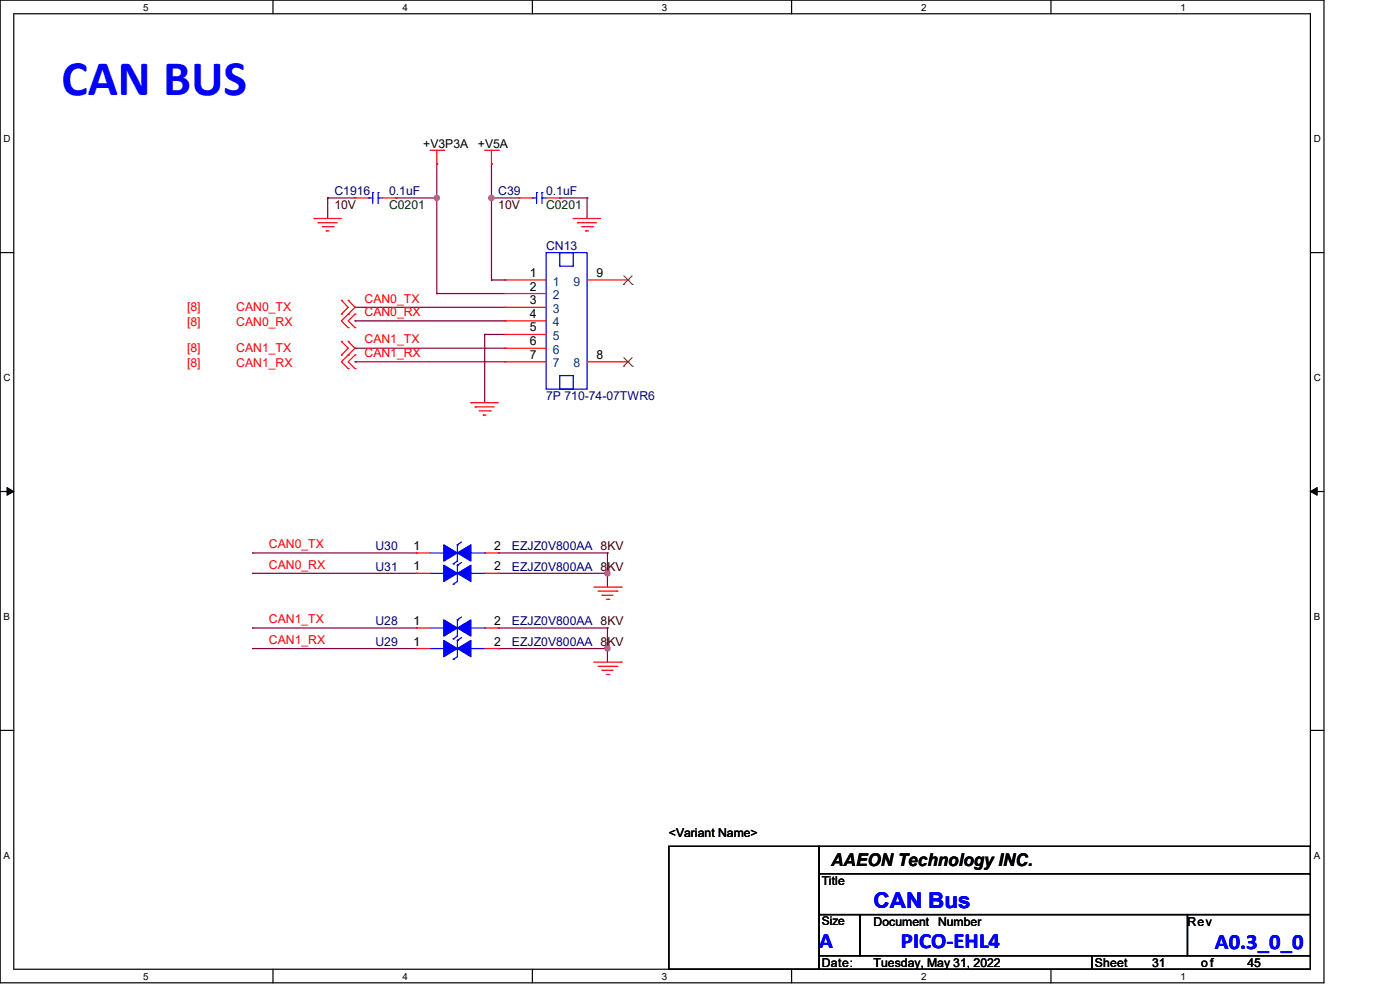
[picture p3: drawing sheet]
<svg xmlns="http://www.w3.org/2000/svg" width="297mm" height="210mm" viewBox="0 0 297 210" stroke-linecap="round" stroke-linejoin="round" font-family="sans-serif">
<path d="M0 0h280.9v208.5h-280.9zM2.9 2.9h275.1v202.7h-275.1z" fill="none" stroke="#000" stroke-width=".25"/>
<g fill="#fff">
<path d="M30.4 .3h1.1v2.4h-1.1z"/>
<path d="M30.4 205.9h1.1v2.3h-1.1z"/>
</g>
<path d="M57.9 0v2.9M57.9 205.6v2.9" fill="none" stroke="#000" stroke-width=".25"/>
<g fill="#fff">
<path d="M85.4 .3h1.1v2.4h-1.1z"/>
<path d="M85.4 205.9h1.1v2.3h-1.1z"/>
</g>
<path d="M112.9 0v2.9M112.9 205.6v2.9" fill="none" stroke="#000" stroke-width=".25"/>
<g fill="#fff">
<path d="M140.4 .3h1.2v2.4h-1.2z"/>
<path d="M140.4 205.9h1.2v2.3h-1.2z"/>
</g>
<path d="M167.9 0v2.9M167.9 205.6v2.9" fill="none" stroke="#000" stroke-width=".25"/>
<g fill="#fff">
<path d="M195.4 .3h1.2v2.4h-1.2z"/>
<path d="M195.4 205.9h1.2v2.3h-1.2z"/>
</g>
<path d="M223 0v2.9M223 205.6v2.9" fill="none" stroke="#000" stroke-width=".25"/>
<g fill="#fff">
<path d="M250.4 .3h1.2v2.4h-1.2z"/>
<path d="M250.4 205.9h1.2v2.3h-1.2z"/>
<path d="M.8 28.2h1.4v2.4h-1.4z"/>
<path d="M278.7 28.2h1.5v2.4h-1.5z"/>
<path d="M.8 78.9h1.4v2.3h-1.4z"/>
<path d="M278.7 78.9h1.5v2.3h-1.5z"/>
</g>
<path d="M0 53.6h2.9M278 53.6h2.9" fill="none" stroke="#000" stroke-width=".25"/>
<g fill="#fff">
<path d="M.8 129.6h1.3v2.3h-1.3z"/>
<path d="M278.7 129.6h1.4v2.3h-1.4z"/>
</g>
<path d="M0 104.3h2.9M278 104.3h2.9" fill="none" stroke="#000" stroke-width=".25"/>
<path d="M1.5 103.4l1.4 .9-1.4 .8zM278 104.3l1.4-.9v1.7z" fill="#000" stroke="#000" stroke-width=".21"/>
<g fill="#fff">
<path d="M.8 180.3h1.3v2.3h-1.3z"/>
<path d="M278.7 180.3h1.4v2.3h-1.4z"/>
</g>
<path d="M0 154.9h2.9M278 154.9h2.9M141.9 179.5h31.9v26.1h-31.9zM173.8 179.5h104.2v5.8h-104.2zM173.8 185.3h104.2v8.7h-104.2zM173.8 194h8.7v8.7h-8.7zM182.5 194h69.4v8.7h-69.4zM251.9 194h26.1v8.7h-26.1zM173.8 202.7h57.9v2.9h-57.9zM231.7 202.7h46.3v2.9h-46.3z" fill="none" stroke="#000" stroke-width=".25"/>
<g fill="none" stroke="#800040" stroke-width=".25">
<path d="M92.7 34.8h.1M92.7 34.8v27.5M104.3 34.8h.1M104.3 34.8v24.6M69.5 42h.1M69.5 42h5.8M69.5 42v4.4M84 42h.1M84 42h8.7M92.7 42h.1M104.3 59.4h.1M104.3 42h.1"/>
<path d="M104.3 59.4h2.8M104.3 42h5.8M118.7 42h.1M118.7 42h5.8M124.5 42h.1M124.5 42v4.4M75.3 65.2h.1M75.3 68.1h.1M75.3 73.9h.1M75.3 76.8h.1M75.3 65.2h31.8M75.3 68.1h31.8"/>
<path d="M75.3 73.9h31.8M75.3 76.8h31.8M92.7 62.3h.1M92.7 62.3h14.4M102.8 71h.1M102.8 71h4.3M102.8 71v14.4M53.6 117.3h.1M53.6 117.3h34.7M105.7 117.3h.1M105.7 117.3h23.2M128.9 117.3h.1"/>
<path d="M128.9 117.3v7.2M53.6 121.6h.1M53.6 133.2h.1M53.6 137.6h.1M53.6 121.6h34.7M53.6 133.2h34.7M53.6 137.6h34.7M105.7 121.6h.1M105.7 133.2h.1M105.7 137.6h.1M105.7 121.6h23.2M105.7 133.2h23.2"/>
<path d="M105.7 137.6h23.2M128.9 121.6h.1M128.9 133.2h.1M128.9 137.6h.1M128.9 133.2v7.3"/>
</g>
<g fill="#f0f" stroke="#f0f" stroke-width=".25">
<circle cx="128.9" cy="121.6" r=".55"/>
<circle cx="128.9" cy="137.5" r=".55"/>
<circle cx="104.3" cy="42" r=".56"/>
<circle cx="92.7" cy="42" r=".55"/>
</g>
<g fill="none" stroke="#f00" stroke-width=".25">
<path d="M91.2 31.9h2.9M92.7 34.8h.1M92.7 31.9v2.9M94.1 31.9h.1M102.8 31.9h2.9M104.3 34.8h.1M104.3 31.9v2.9M105.7 31.9h.1M66.6 46.4h.1M66.6 46.4h5.8M67.5 47.2h.1M67.5 47.2h4"/>
<path d="M68.4 48.1h2.3M69.2 49h.1M69.2 49h.6M70.7 48.1h.1M75.3 42h.1M75.3 42h2.9M81.1 42h2.9M84 42h.1M107.1 59.4h.1M107.1 59.4h8.8M110.1 42h.1M110.1 42h2.8"/>
<path d="M115.9 42h2.8M118.7 42h.1M121.6 46.4h.1M121.6 46.4h5.8M122.5 47.2h.1M122.5 47.2h4.1M123.4 48.1h2.3M124.2 49h.1M124.2 49h.6M124.5 59.4h8.7M125.7 48.1h.1M133.2 59.4h.1"/>
<path d="M72.4 66.6h.1M72.4 63.7h.1M72.4 75.3h.1M72.4 72.4h.1M72.4 63.7l1.5 1.5-1.5 1.4M72.4 72.4l1.5 1.5-1.5 1.4M73.9 63.7h.1M73.9 66.6h.1M73.9 69.5h.1M73.9 72.4h.1M73.9 75.3h.1M73.9 78.2h.1"/>
<path d="M73.9 63.7l1.4 1.5-2.9 2.9 1.5 1.4M73.9 72.4l1.4 1.5-2.9 2.9 1.5 1.4M75.3 66.6h.1M75.3 69.5h.1M75.3 75.3h.1M75.3 78.2h.1M75.3 66.6l-1.4 1.5 1.4 1.4M75.3 75.3l-1.4 1.5 1.4 1.4M107.1 62.3h.1M107.1 65.2h.1M107.1 68.1h.1M107.1 71h.1"/>
<path d="M107.1 73.9h.1M107.1 76.8h.1M107.1 62.3h8.8M107.1 65.2h8.8M107.1 68.1h8.8M107.1 71h8.8M107.1 73.9h8.8M107.1 76.8h8.8M124.5 76.8h8.7M133.2 76.8h.1M99.9 85.4h.1M99.9 85.4h5.8"/>
<path d="M100.8 86.3h.1M100.8 86.3h4.1M101.6 87.2h2.4M102.5 88.1h.1M102.5 88.1h.6M104 87.2h.1M88.3 117.3h.1M88.3 117.3h2.9M102.8 117.3h2.9M105.7 117.3h.1M88.3 133.2h.1M88.3 137.6h.1"/>
<path d="M88.3 121.6h.1M88.3 133.2h2.9M88.3 137.6h2.9M88.3 121.6h2.9M102.8 133.2h2.9M102.8 137.6h2.9M102.8 121.6h2.9M105.7 133.2h.1M105.7 137.6h.1M105.7 121.6h.1M126 124.5h5.8M126.9 125.4h4"/>
<path d="M127.7 126.3h.1M127.7 126.3h2.3M128.6 127.1h.6M129.2 127.1h.1M130.9 125.4h.1M131.8 124.5h.1M126 140.5h5.8M126.9 141.4h4M127.7 142.2h.1M127.7 142.2h2.3M128.6 143.1h.6M129.2 143.1h.1"/>
<path d="M130.9 141.4h.1M131.8 140.5h.1"/>
</g>
<g fill="none" stroke="#00f" stroke-width=".25">
<path d="M78.2 42h.1M78.2 42h.9M79.1 40.9h.1M79.1 40.9v2.3M80.2 40.9h.1M80.2 42h.1M80.2 42h.9M80.2 40.9v2.3M112.9 42h.1M112.9 42h.9M113.8 40.9h.1M113.8 40.9v2.3"/>
<path d="M115 40.9h.1M115 42h.1M115 42h.9M115 40.9v2.3M115.9 53.6h8.6v28.9h-8.6zM118.7 53.6h2.9v2.9h-2.9zM118.7 79.7h2.9v2.8h-2.9zM91.2 117.3h2.9M94.1 117.3h.1M96.1 119.6h.1M97 115.6h.1M97 119.9h.1"/>
<path d="M97 115.6v3.4l-.9 .6M97 119.9v3.5l-.9 .6M97.9 115l-.9 .6M97.9 119.3l-.9 .6M99.9 117.3h2.9M102.8 117.3h.1M91.2 133.2h2.9M91.2 137.6h2.9M91.2 121.6h2.9M94.1 133.2h.1M94.1 137.6h.1M94.1 121.6h.1"/>
<path d="M96.1 135.6h.1M96.1 139.9h.1M96.1 124h.1M97 131.5h.1M97 135.8h.1M97 131.5v3.5l-.9 .6M97 135.8v3.5l-.9 .6M97.9 130.9l-.9 .6M97.9 135.3l-.9 .5M99.9 133.2h2.9M99.9 137.6h2.9M99.9 121.6h2.9"/>
<path d="M102.8 133.2h.1M102.8 137.6h.1M102.8 121.6h.1"/>
</g>
<g fill="#00f" stroke="#00f" stroke-width=".25">
<path d="M94.1 131.5l2.9 1.7-2.9 1.8z"/>
<path d="M97 133.2l2.9-1.7v3.5z"/>
<path d="M94.1 115.6l2.9 1.7-2.9 1.7z"/>
<path d="M97 117.3l2.9-1.7v3.4z"/>
<path d="M94.1 135.8l2.9 1.8-2.9 1.7z"/>
<path d="M97 137.6l2.9-1.8v3.5z"/>
<path d="M94.1 119.9l2.9 1.7-2.9 1.8z"/>
<path d="M97 121.6l2.9-1.7v3.5z"/>
</g>
<path d="M132.3 58.5l1.9 1.8M134.1 58.5l-1.8 1.8M132.3 77.7h.1M132.3 60.3h.1M132.3 75.9l1.9 1.8M134.1 75.9l-1.8 1.8M134.2 77.7h.1M134.2 60.3h.1" fill="none" stroke="#804000" stroke-width=".21"/>
<text font-size="10.6" fill="#00f" x="13" y="20.2">CAN BUS</text>
<g font-size="4.6" fill="#00f">
<text x="185.3" y="192.5">CAN Bus</text>
<text x="173.8" y="201">A</text>
<text x="191.1" y="201">PICO-EHL4</text>
<text x="257.7" y="201.3">A0.3_0_0</text>
</g>
<text font-size="3.7" x="176.4" y="183.8">AAEON Technology INC.</text>
<g font-size="2.6">
<text x="89.8" y="31.3">+V3P3A</text>
<text x="101.4" y="31.3">+V5A</text>
<text x="112.4" y="58.8">1</text>
<text x="126.6" y="58.8">9</text>
<text x="112.4" y="61.6">2</text>
<text x="112.4" y="64.6">3</text>
<text x="112.4" y="67.4">4</text>
<text x="112.4" y="70.3">5</text>
<text x="112.4" y="73.2">6</text>
<text x="112.4" y="76.1">7</text>
<text x="126.6" y="76.1">8</text>
<text x="87.8" y="116.7">1</text>
<text x="104.9" y="116.7">2</text>
<text x="87.8" y="121">1</text>
<text x="104.9" y="121">2</text>
<text x="87.8" y="132.6">1</text>
<text x="87.8" y="136.9">1</text>
<text x="104.9" y="132.6">2</text>
<text x="104.9" y="136.9">2</text>
<text x="141.9" y="177.5">&lt;Variant Name&gt;</text>
<text x="174.3" y="187.7">Title</text>
<text x="185.3" y="196.3">Document</text>
<text x="199" y="196.3">Number</text>
<text x="251.9" y="196.3">Rev</text>
<text x="174.3" y="205.1">Date:</text>
<text x="185.3" y="205.1">Tuesday, May 31, 2022</text>
<text x="232.2" y="205.1">Sheet</text>
<text x="244.4" y="205.1">31</text>
<text x="254.8" y="205.1">of</text>
<text x="264.7" y="205.1">45</text>
</g>
<g font-size="2.6" fill="#000080">
<text x="71" y="41.4">C1916</text>
<text x="82.5" y="41.4">0.1uF</text>
<text x="105.7" y="41.4">C39</text>
<text x="115.9" y="41.4">0.1uF</text>
<text x="115.9" y="53">CN13</text>
<text x="115.9" y="84.9">7P 710-74-07TWR6</text>
<text x="79.7" y="116.7">U30</text>
<text x="108.6" y="116.7">EZJZ0V800AA 8KV</text>
<text x="79.7" y="121.1">U31</text>
<text x="108.6" y="121.1">EZJZ0V800AA 8KV</text>
<text x="79.7" y="132.7">U28</text>
<text x="79.7" y="137">U29</text>
<text x="108.6" y="132.7">EZJZ0V800AA 8KV</text>
<text x="108.6" y="137">EZJZ0V800AA 8KV</text>
</g>
<g font-size="2.6" fill="#400000">
<text x="71" y="44.3">10V</text>
<text x="105.7" y="44.3">10V</text>
</g>
<g font-size="2.6" fill="#004000">
<text x="82.5" y="44.3">C0201</text>
<text x="115.9" y="44.3">C0201</text>
</g>
<g font-size="2.6" fill="#f00">
<text x="77.3" y="64.2">CAN0_TX</text>
<text x="39.7" y="66">[8]</text>
<text x="39.7" y="69.3">[8]</text>
<text x="50.1" y="66">CAN0_TX</text>
<text x="50.1" y="69.3">CAN0_RX</text>
<text x="77.3" y="67.1">CAN0_RX</text>
<text x="39.7" y="74.8">[8]</text>
<text x="39.7" y="77.9">[8]</text>
<text x="50.1" y="74.8">CAN1_TX</text>
<text x="50.1" y="77.9">CAN1_RX</text>
<text x="77.3" y="72.9">CAN1_TX</text>
<text x="77.3" y="75.7">CAN1_RX</text>
<text x="57.1" y="116.3">CAN0_TX</text>
<text x="57.1" y="120.6">CAN0_RX</text>
<text x="57.1" y="132.2">CAN1_TX</text>
<text x="57.1" y="136.6">CAN1_RX</text>
</g>
<g font-size="2.6" fill="#004080">
<text x="117.3" y="60.6">1</text>
<text x="117.3" y="63.5">2</text>
<text x="121.7" y="60.6">9</text>
<text x="117.3" y="66.4">3</text>
<text x="117.3" y="69.3">4</text>
<text x="117.3" y="72.1">5</text>
<text x="117.3" y="75.1">6</text>
<text x="117.3" y="77.9">7</text>
<text x="121.7" y="77.9">8</text>
</g>
<text font-size="2.5" x="174.3" y="196.3">Size</text>
<g font-size="2.1">
<text x="30.4" y="2.2">5</text>
<text x="85.4" y="2.2">4</text>
<text x="140.4" y="2.2">3</text>
<text x="195.4" y="2.2">2</text>
<text x="250.4" y="2.2">1</text>
<text x=".8" y="30.1">D</text>
<text x="278.7" y="30.1">D</text>
<text x=".8" y="80.8">C</text>
<text x="278.7" y="80.8">C</text>
<text x=".8" y="131.5">B</text>
<text x="278.7" y="131.5">B</text>
<text x=".8" y="182.2">A</text>
<text x="278.7" y="182.2">A</text>
<text x="30.4" y="207.8">5</text>
<text x="85.4" y="207.8">4</text>
<text x="140.4" y="207.8">3</text>
<text x="195.4" y="207.8">2</text>
<text x="250.4" y="207.8">1</text>
</g>
</svg>
